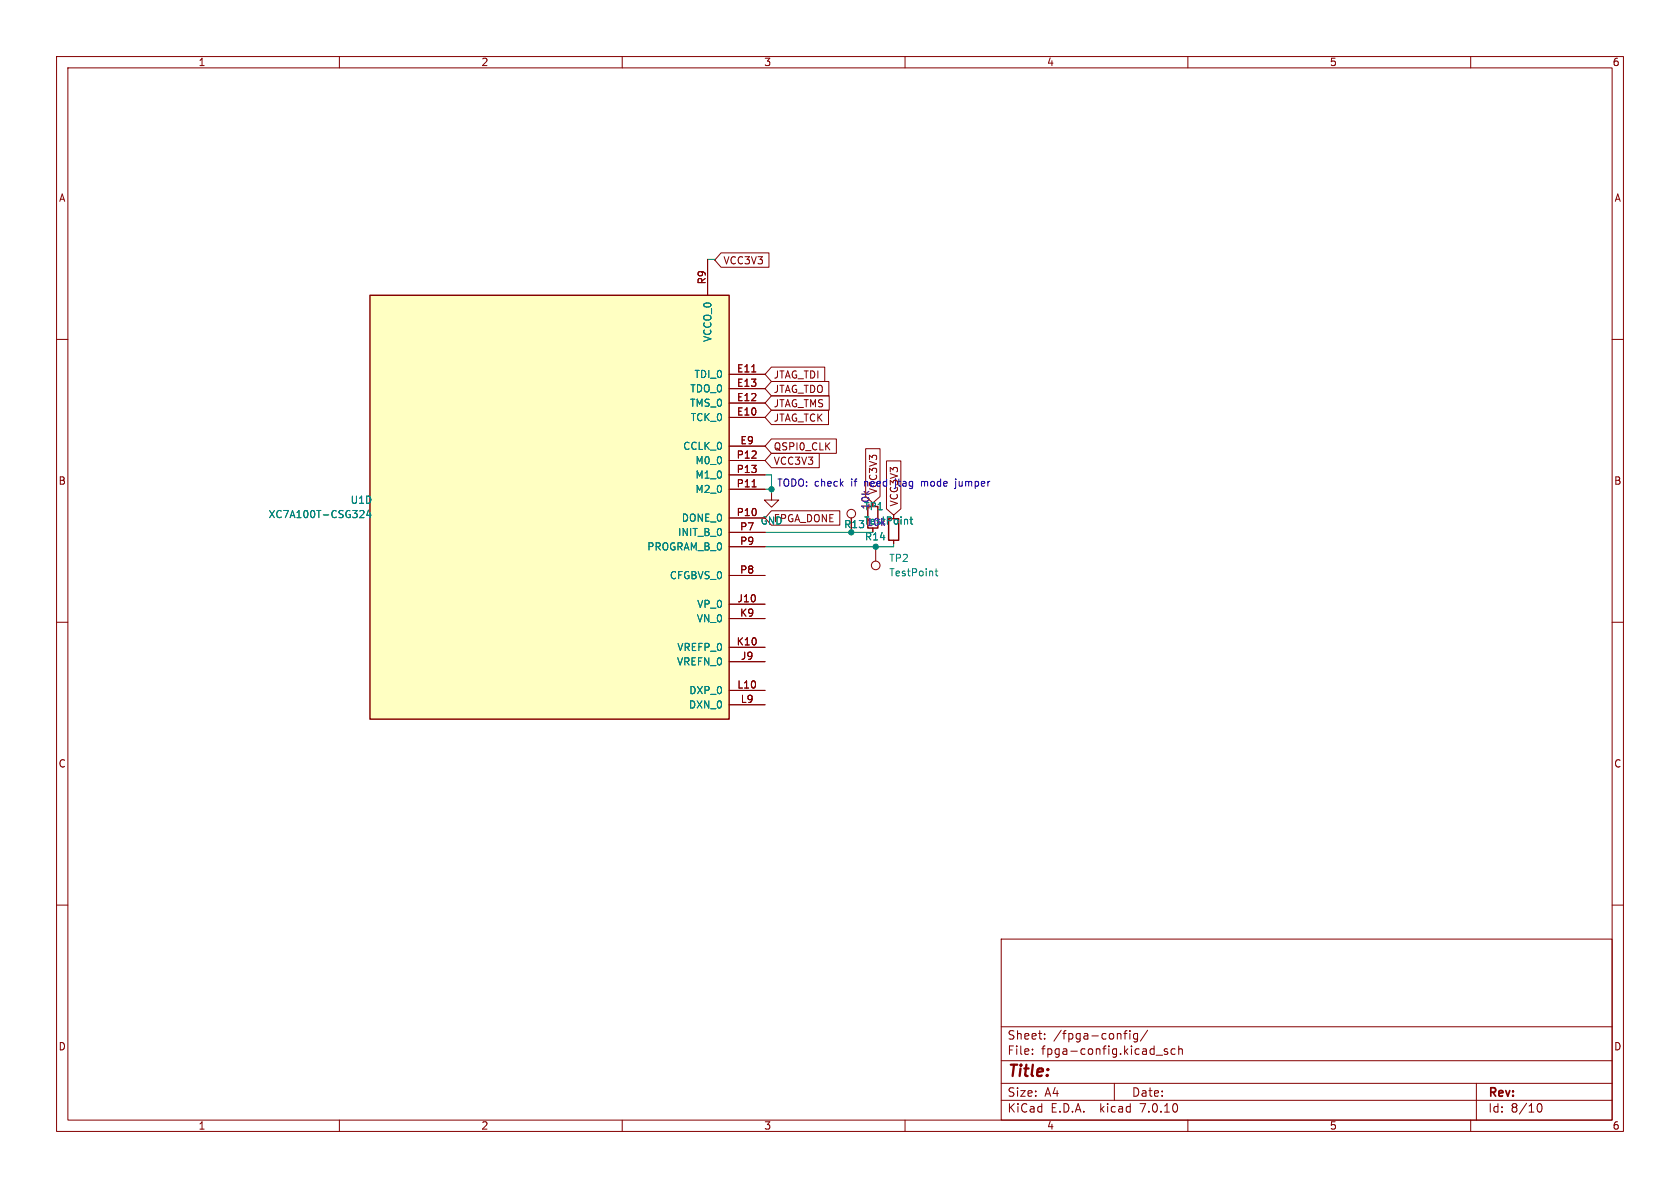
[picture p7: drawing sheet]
<svg xmlns="http://www.w3.org/2000/svg" width="297mm" height="210mm" viewBox="0 0 297 210" stroke-linecap="round" stroke-linejoin="round" font-family="sans-serif">
<g fill="none" stroke="#840000" stroke-width=".18">
<path d="M10 10h277v190h-277zM12 12h273v186h-273zM60 10v2M110 10v2M160 10v2M210 10v2M260 10v2M10 60h2M125.1 45.8v6.4M127.5 44.7h8.4v2.5h-8.4l-1.1-1.2zM285 60h2M128.9 73.8h6.4"/>
<path d="M128.9 66.2h6.4M128.9 71.2h6.4M128.9 68.7h6.4M128.9 78.9h6.4M132.9 65.7h.7M136.4 77.6h11.5v2.5h-11.5l-1.1-1.2zM136.4 72.5h10.1v2.6h-10.1l-1.1-1.3zM136.4 67.4h10.1v2.6h-10.1l-1.1-1.3zM136.4 70h10.2v2.5h-10.2l-1.1-1.3zM136.4 64.9h9.4v2.5h-9.4l-1.1-1.2zM153 79.3h2.6v8.5l-1.3 1.1-1.3-1.1zM128.9 91.6h6.4"/>
<path d="M128.9 86.5h6.4M128.9 81.4h6.4M128.9 83.9h6.4M128.9 94.1h6.4M128.9 96.6h6.4M133 86.1h.7M136.4 80.1h8.4v2.6h-8.4l-1.1-1.3zM136.4 90.3h12.1v2.5h-12.1l-1.1-1.2zM136.4 87.1v1.3h1.3l-1.3 1.3-1.3-1.3h1.3M150.5 91.6v2.5M154.3 93.3v.7M154.8 96.6v2.6"/>
<path d="M156.7 81.5h2.6v8.4l-1.3 1.2-1.3-1.2zM158 95.5v.6M10 110h2M128.9 106.8h6.4M128.9 117h6.4M128.9 114.4h6.4M128.9 109.3h6.4M128.9 101.7h6.4M285 110h2M128.9 122h6.4M128.9 124.6h6.4M10 160h2"/>
<path d="M285 160h2M177 166h108v32h-108zM60 198v2M110 198v2M160 198v2M177 194.5h108M177 191.5h108M177 187.5h108M177 181.5h108M182.5 186.3v.1M182.5 185.5v.1M184.7 183.6v.1"/>
<path d="M184.7 182.8v.1M197 191.5v3M198.7 182.7h.5M199.2 182.2l-.3 .2v1.3M199.7 182.2v.1M199.7 182.7v1M201.1 182.8l-.4-.1-.3 .3v.4l.1 .2h.6M201.1 182.7v1.2l-.3 .3-.3-.1M202.9 182.1l-1.3 2M204.4 186.5h1.1M206.4 185.5l-.4-.1-.2 .2 .1 .2 .5 .2v.3h-.6M207.7 185.5l-.4-.1-.3 .3v.4l.2 .2h.5"/>
<path d="M208.4 185.5l.2-.1 .4 .1v.9M208.4 184.9v1.5M210 198v2M260 198v2M261 191.5v6.5M271.7 195.7l.2-.5 .2-.1a.8 .8 0 0 1 .5 .7 .8 .8 0 0 1-.5 .8l-.2-.1-.2-.5"/>
<circle cx="150.5" cy="90.8" r=".76"/>
<circle cx="154.8" cy="99.9" r=".76"/>
</g>
<path d="M63.8 90.2l.4 .1 .2 .3-.8 .9h.8M65.1 90.2l-.3 .9h.8M65.4 90.7v.8M160.9 91.8h.5M161.1 91.4v1.1l.3 .2M165.3 101h.5M165.5 100.5v1.1l.3 .2" fill="none" stroke="#008484" stroke-width=".18"/>
<path d="M65.4 52.2h63.5v74.9h-63.5zM153.4 89.5h1.8v3.8h-1.8zM157.1 91.7h1.8v3.8h-1.8z" fill="none" stroke="#840000" stroke-width=".25"/>
<path d="M65.4 52.2h63.5v74.9h-63.5z" fill="#ffffc2" stroke="#ffffc2" stroke-width=".18"/>
<path d="M162.9 85.1v.8M163.1 85.1l-.2 .1M169 84.7v.1M169 85.1v1.1l-.3 .2" fill="none" stroke="#0000c2" stroke-width=".18"/>
<path d="M125.1 45.8h1.3v.2M135.3 94.1h19M135.3 83.9h1.1v3.2M135.3 86.5h1.1M158 96.1v.5h-22.7" fill="none" stroke="#008400" stroke-width=".18"/>
<g fill="#008400" stroke="#008400" stroke-width=".18">
<circle cx="150.5" cy="94.1" r=".46"/>
<circle cx="154.8" cy="96.6" r=".46"/>
<circle cx="136.4" cy="86.5" r=".46"/>
</g>
<text font-size="2.8" fill="#840000" x="178" y="190.9">Title:</text>
<g font-size="2.1" fill="#840000">
<text x="178" y="184">Sheet:</text>
<text x="186.2" y="184">/fpga-config/</text>
<text x="178" y="186.7">File:</text>
<text x="184.1" y="186.7">fpga-config.kicad_sch</text>
<text x="178" y="196.9">KiCad</text>
<text x="178" y="194.1">Size:</text>
<text x="184.7" y="194.1">A4</text>
<text x="185.7" y="196.9">E.D.A.</text>
<text x="194.6" y="196.9">kicad</text>
<text x="200" y="194.1">Date:</text>
<text x="201.8" y="196.9">7.0.10</text>
<text x="263" y="194.3">Rev:</text>
<text x="263" y="196.9">Id:</text>
<text x="267.1" y="196.9">8/10</text>
</g>
<g font-size="1.8" fill="#840000">
<text x="35" y="11.9">1</text>
<text x="85" y="11.9">2</text>
<text x="135" y="11.9">3</text>
<text x="185" y="11.9">4</text>
<text x="235" y="11.9">5</text>
<text x="285" y="11.9">6</text>
<text x="10.3" y="35.9">A</text>
<text x="285.3" y="35.9">A</text>
<text x="127.8" y="46.9">VCC3V3</text>
<text x="124.8" y="50.4" transform="rotate(-90 124.8 50.4)">R9</text>
<text x="130.2" y="65.9">E11</text>
<text x="130.2" y="71">E12</text>
<text x="130.2" y="68.5">E13</text>
<text x="136.7" y="69.7">JTAG_TDO</text>
<text x="136.7" y="67.1">JTAG_TDI</text>
<text x="130.2" y="73.5">E10</text>
<text x="136.7" y="74.7">JTAG_TCK</text>
<text x="136.7" y="72.2">JTAG_TMS</text>
<text x="130.1" y="81.2">P12</text>
<text x="130.1" y="83.7">P13</text>
<text x="130.8" y="78.6">E9</text>
<text x="136.7" y="79.8">QSPI0_CLK</text>
<text x="136.7" y="82.4">VCC3V3</text>
<text x="10.3" y="85.9">B</text>
<text x="130.1" y="86.2">P11</text>
<text x="155.3" y="87.5" transform="rotate(-90 155.3 87.5)">VCC3V3</text>
<text x="285.3" y="85.9">B</text>
<text x="130.1" y="91.3">P10</text>
<text x="130.7" y="93.9">P7</text>
<text x="136.7" y="92.5">FPGA_DONE</text>
<text x="152.7" y="92.9">TestPoint</text>
<text x="153.9" y="90.2" transform="rotate(-90 153.9 90.2)">10k</text>
<text x="130.7" y="101.5">P8</text>
<text x="130.7" y="96.4">P9</text>
<text x="130.3" y="106.6">J10</text>
<text x="130.7" y="109.1">K9</text>
<text x="130.1" y="114.2">K10</text>
<text x="130.9" y="116.7">J9</text>
<text x="130.3" y="121.8">L10</text>
<text x="130.9" y="124.3">L9</text>
<text x="10.3" y="135.9">C</text>
<text x="285.3" y="135.9">C</text>
<text x="10.3" y="185.9">D</text>
<text x="285.3" y="185.9">D</text>
<text x="35" y="199.9">1</text>
<text x="85" y="199.9">2</text>
<text x="135" y="199.9">3</text>
<text x="185" y="199.9">4</text>
<text x="235" y="199.9">5</text>
<text x="285" y="199.9">6</text>
</g>
<g font-size="1.8" fill="#008484">
<text x="126" y="60.6" transform="rotate(-90 126 60.6)">VCCO_0</text>
<text x="121.9" y="69.6">TDO_0</text>
<text x="122.7" y="67">TDI_0</text>
<text x="121.9" y="72.1">TMS_0</text>
<text x="122" y="74.7">TCK_0</text>
<text x="120.7" y="79.7">CCLK_0</text>
<text x="122.8" y="82.3">M0_0</text>
<text x="61.9" y="89.3">U1D</text>
<text x="122.8" y="87.4">M2_0</text>
<text x="122.8" y="84.8">M1_0</text>
<text x="47.4" y="91.8">XC7A100T-CSG324</text>
<text x="119.8" y="95">INIT_B_0</text>
<text x="120.4" y="92.4">DONE_0</text>
<text x="134.4" y="92.9">GND</text>
<text x="149.1" y="93.6">R13</text>
<text x="152.7" y="90.4">TP1</text>
<text x="152.8" y="95.7">R14</text>
<text x="153.1" y="93.2">10k</text>
<text x="114.3" y="97.5">PROGRAM_B_0</text>
<text x="157.1" y="99.5">TP2</text>
<text x="118.3" y="102.6">CFGBVS_0</text>
<text x="123.2" y="107.7">VP_0</text>
<text x="157.1" y="102.1">TestPoint</text>
<text x="123.1" y="110.2">VN_0</text>
<text x="119.6" y="117.8">VREFN_0</text>
<text x="119.6" y="115.3">VREFP_0</text>
<text x="121.7" y="125.5">DXN_0</text>
<text x="121.8" y="122.9">DXP_0</text>
</g>
<g font-size="1.8" fill="#0000c2">
<text x="137.3" y="86.1">TODO: check</text>
<text x="150.6" y="86.1">if</text>
<text x="153.1" y="86.1">need</text>
<text x="158.7" y="86.1">jtag</text>
<text x="158.9" y="89.6" transform="rotate(-90 158.9 89.6)">VCC3V3</text>
<text x="163.5" y="86.1">mode</text>
<text x="169.8" y="86.1">jumper</text>
</g>
</svg>
